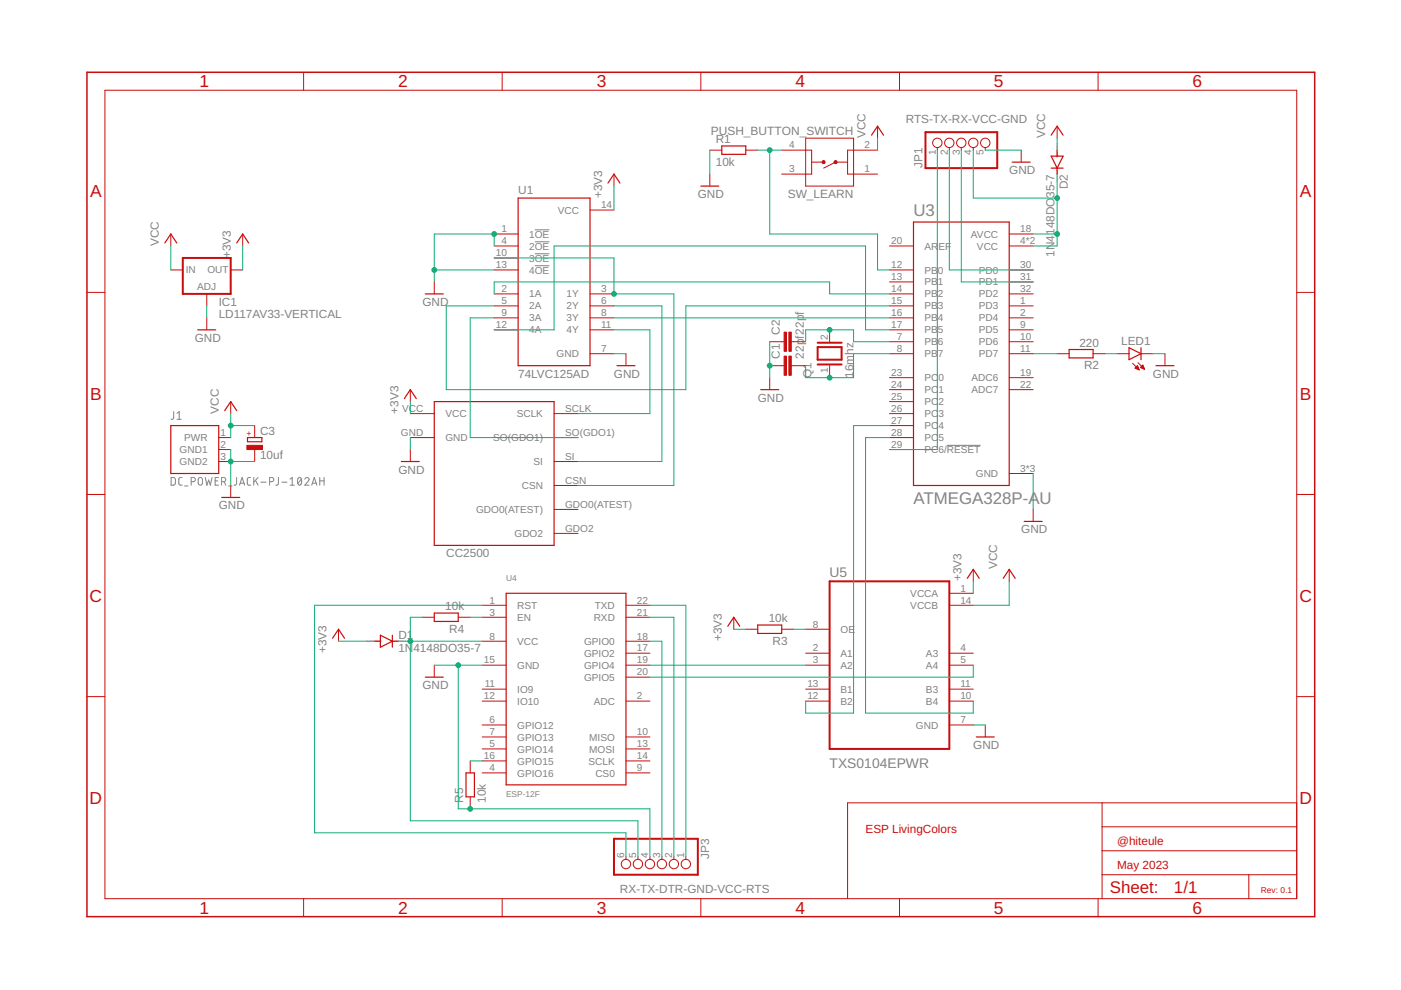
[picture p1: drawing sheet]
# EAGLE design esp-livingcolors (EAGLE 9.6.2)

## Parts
C1  22pf  C-EU025-024X044  [C025-024X044]
C2  22pf  C-EU025-024X044  [C025-024X044]
C3  10uf  CPOL-EUE2,5-6E  [E2,5-6E]
D1  1N4148DO35-7  [DO35-7]
D2  1N4148DO35-7  [DO35-7]
IC1  LD117AV33-VERTICAL  [TO220S-VERTICAL]
J1  DC_POWER_JACK-PJ-102AH  [PJ-102AH]
JP1  RTS-TX-RX-VCC-GND  PINHD-1X5  [1X05]
JP3  RX-TX-DTR-GND-VCC-RTS  PINHD-1X6  [1X06]
LED1  LED3MM  [LED3MM]
Q1  16mhz  XTAL/S  [QS]
R1  10k  R-EU_0204/7  [0204/7]
R2  220  R-EU_0204/7  [0204/7]
R3  10k  R-EU_0204/7  [0204/7]
R4  10k  R-EU_0204/7  [0204/7]
R5  10k  R-EU_0207/12  [0207/12]
SW_LEARN  PUSH_BUTTON_SWITCH  [PUSH_BUTTON_SWITCH]
U1  74LVC125AD  [SOIC127P600X175-14N]
U3  ATMEGA328P-AU  [QFP80P900X900X120-32N]
U4  ESP-12F  [ESP-12F]
U5  TXS0104EPWR  [SOP65P640X120-14N]
U$1  CC2500-ANTENNA-MODULE  [CC2500-ANTENNA-MODULE]

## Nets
+3V3: D1.A IC1.2(OUT) R3.2 U1.14(VCC) U5.1(VCCA) U$1.VCC
GND: C1.1 C2.1 C3.- IC1.1(ADJ) J1.2(GND1) J1.3(GND2) JP1.5 JP3.4 LED1.K(C) R1.1 R5.1 U1.1(1!OE!) U1.4(2!OE!) U1.7(GND) U1.13(4!OE!) U3.3(GND) U3.5(GND) U3.21(GND) U4.15(GND) U5.7(GND) U$1.GND
N$1: R1.2 SW_LEARN.4 U3.12(PB0)
N$2: C2.2 Q1.2 U3.7(PB6)
N$3: C1.2 Q1.1 U3.8(PB7)
N$4: R2.2 U3.11(PD7)
N$5: LED1.A R2.1
N$6: U1.9(3A) U$1.SO(GDO1)
N$7: R4.1 U4.3(EN)
N$8: U1.3(1Y) U1.10(3!OE!) U$1.CSN
N$9: U1.2(1A) U3.14(PB2)
N$10: U1.5(2A) U3.15(PB3)
N$11: U1.6(2Y) U$1.SI
N$12: U1.8(3Y) U3.16(PB4)
N$13: JP3.6 U4.1(RST)
N$14: U1.11(4Y) U$1.SCLK
N$15: U1.12(4A) U3.17(PB5)
N$16: U3.27(PC4) U5.12(B2)
N$17: R3.1 U5.8(OE)
N$18: U3.28(PC5) U5.10(B4)
N$19: U4.19(GPIO4) U5.3(A2)
N$20: U4.20(GPIO5) U5.5(A4)
N$21: JP3.1 U4.22(TXD)
N$22: JP3.3 U4.18(GPIO0)
N$23: JP3.2 U4.21(RXD)
N$24: D1.C JP3.5 R4.2 U4.8(VCC)
N$25: R5.2 U4.16(GPIO15)
N$29: D2.C JP1.4 U3.4(VCC) U3.6(VCC) U3.18(AVCC)
N$30: JP1.1 U3.29(PC6/!RESET)
N$31: JP1.2 U3.30(PD0)
N$32: JP1.3 U3.31(PD1)
VCC: C3.+ D2.A IC1.3(IN) J1.1(PWR) SW_LEARN.2 U5.14(VCCB)
Unconnected: SW_LEARN.1 SW_LEARN.3 U3.1(PD3) U3.2(PD4) U3.9(PD5) U3.10(PD6) U3.13(PB1) U3.19(ADC6) U3.20(AREF) U3.22(ADC7) U3.23(PC0) U3.24(PC1) U3.25(PC2) U3.26(PC3) U3.32(PD2) U4.2(ADC) U4.4(GPIO16) U4.5(GPIO14) U4.6(GPIO12) U4.7(GPIO13) U4.9(CS0) U4.10(MISO) U4.11(IO9) U4.12(IO10) U4.13(MOSI) U4.14(SCLK) U4.17(GPIO2) U5.2(A1) U5.4(A3) U5.11(B3) U5.13(B1) U$1.GDO0(ATEST) U$1.GDO2

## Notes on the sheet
- ESP LivingColors
- @hiteule
- May 2023
- Rev: 0.1
